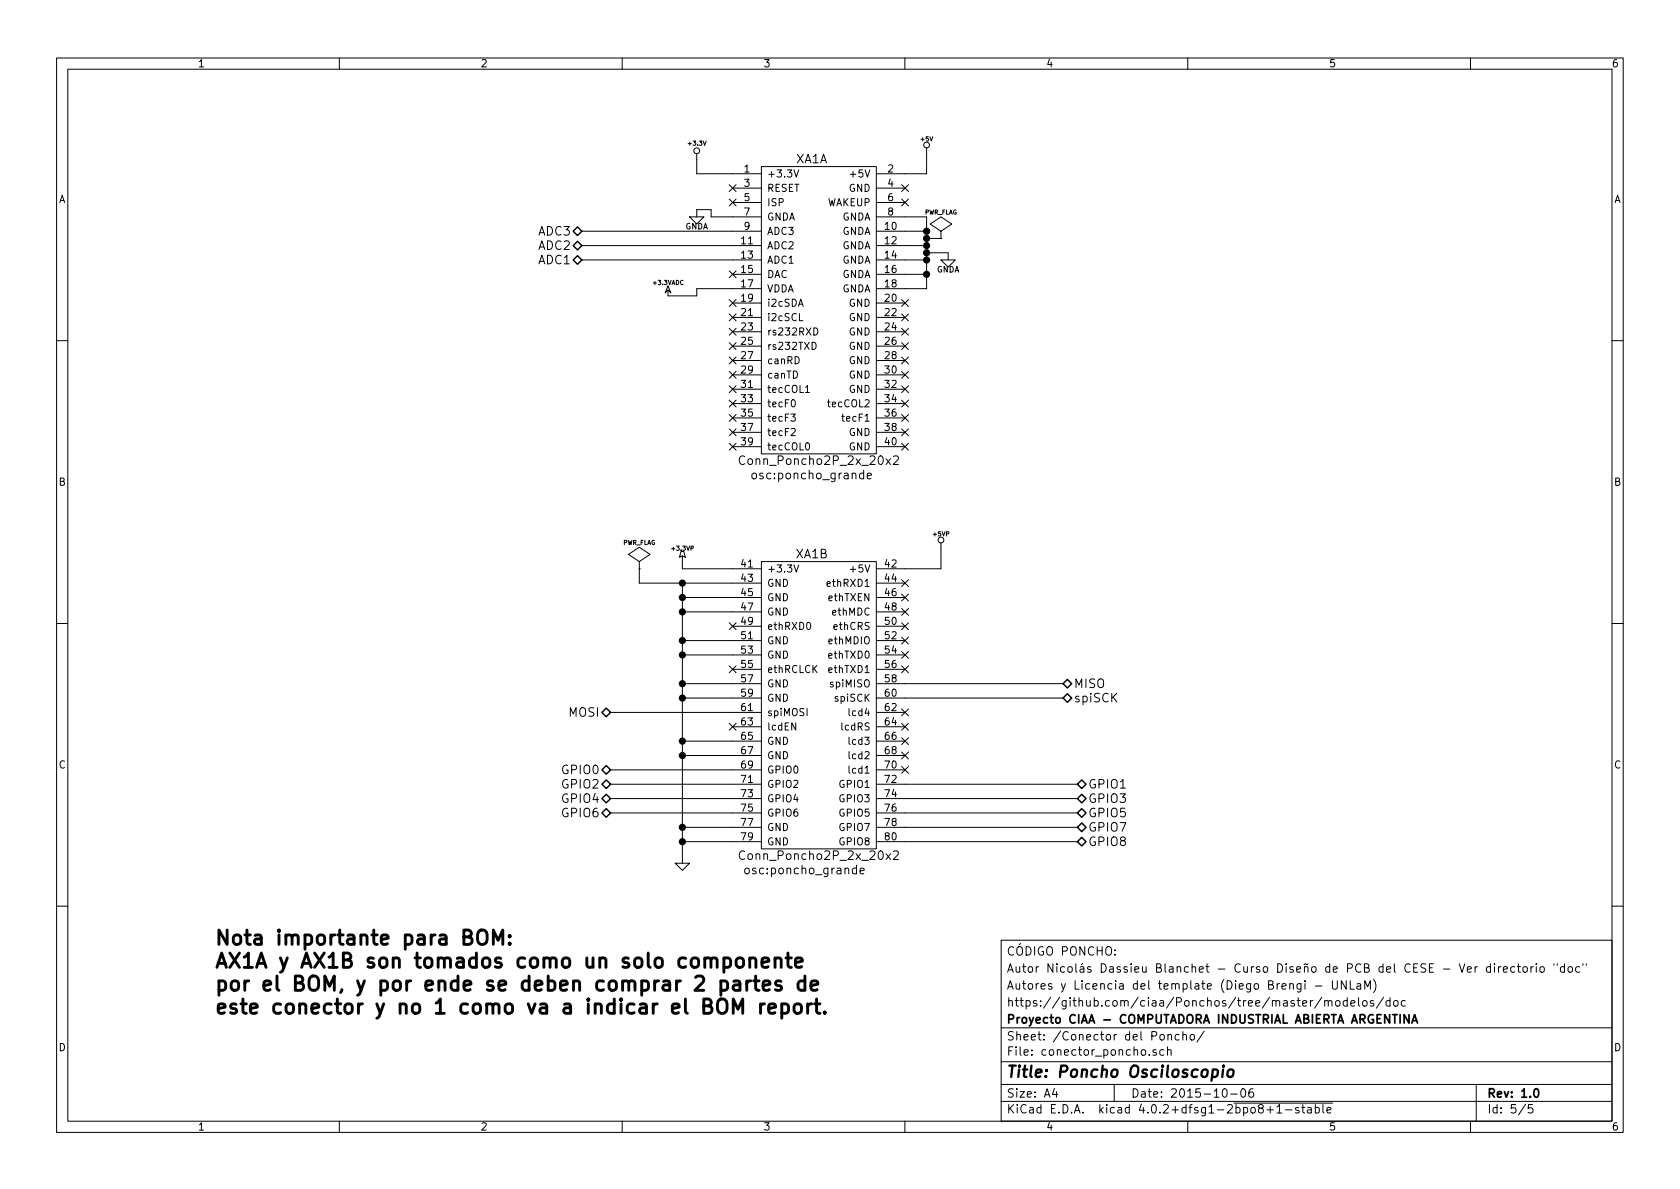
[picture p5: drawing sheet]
EESchema Schematic File Version 2
LIBS:osc
LIBS:Oscilloscopio-cache
EELAYER 25 0
EELAYER END
$Descr A4 11693 8268
encoding utf-8
Sheet 5 5
Title "Poncho Osciloscopio"
Date "2015-10-06"
Rev "1.0"
Comp "Proyecto CIAA - COMPUTADORA INDUSTRIAL ABIERTA ARGENTINA"
Comment1 "https://github.com/ciaa/Ponchos/tree/master/modelos/doc"
Comment2 "Autores y Licencia del template (Diego Brengi - UNLaM)"
Comment3 "Autor Nicolás Dassieu Blanchet - Curso Diseño de PCB del CESE - Ver directorio \"doc\" "
Comment4 "CÓDIGO PONCHO:"
$EndDescr
$Comp
L +3.3V #PWR026
U 1 1
P 4850 1100
F 0 "#PWR026" H 4850 1060 30  0001 C CNN
F 1 "+3.3V" H 4850 1210 30  0000 C CNN
F 2 "" H 4850 1100 60  0000 C CNN
F 3 "" H 4850 1100 60  0000 C CNN
	1    4850 1100
	1    0    0    -1  
$EndComp
Wire Wire Line
	5100 1200 4850 1200
Wire Wire Line
	4850 1200 4850 1100
Wire Wire Line
	5100 1500 4950 1500
$Comp
L GNDA #PWR027
U 1 1
P 6600 1800
F 0 "#PWR027" H 6600 1800 40  0001 C CNN
F 1 "GNDA" H 6600 1730 40  0000 C CNN
F 2 "" H 6600 1800 60  0000 C CNN
F 3 "" H 6600 1800 60  0000 C CNN
	1    6600 1800
	1    0    0    -1  
$EndComp
Wire Wire Line
	6450 2000 6300 2000
Wire Wire Line
	6450 1900 6300 1900
Wire Wire Line
	6450 1800 6300 1800
Connection ~ 6450 1900
Connection ~ 6450 1800
Wire Wire Line
	6300 1500 6450 1500
Wire Wire Line
	6450 1500 6450 2000
Wire Wire Line
	6300 1700 6450 1700
Connection ~ 6450 1700
Wire Wire Line
	6300 1600 6450 1600
Connection ~ 6450 1600
Wire Wire Line
	6600 1800 6600 1750
Wire Wire Line
	6600 1750 6450 1750
Connection ~ 6450 1750
$Comp
L GND #PWR028
U 1 1
P 4750 6000
F 0 "#PWR028" H 4750 6000 30  0001 C CNN
F 1 "GND" H 4750 5930 30  0001 C CNN
F 2 "" H 4750 6000 60  0000 C CNN
F 3 "" H 4750 6000 60  0000 C CNN
	1    4750 6000
	1    0    0    -1  
$EndComp
Wire Wire Line
	4750 5850 5100 5850
Wire Wire Line
	4750 4050 4750 6000
Wire Wire Line
	4450 4050 5100 4050
Connection ~ 4750 5850
Wire Wire Line
	5100 4150 4750 4150
Connection ~ 4750 4150
Wire Wire Line
	5100 4250 4750 4250
Connection ~ 4750 4250
Wire Wire Line
	5100 4450 4750 4450
Connection ~ 4750 4450
Wire Wire Line
	5100 4550 4750 4550
Connection ~ 4750 4550
Wire Wire Line
	5100 4750 4750 4750
Connection ~ 4750 4750
Wire Wire Line
	5100 4850 4750 4850
Connection ~ 4750 4850
Wire Wire Line
	5100 5150 4750 5150
Connection ~ 4750 5150
Wire Wire Line
	5100 5250 4750 5250
Connection ~ 4750 5250
Wire Wire Line
	5100 5750 4750 5750
Connection ~ 4750 5750
$Comp
L +3.3VP #PWR029
U 1 1
P 4750 3900
F 0 "#PWR029" H 4800 3930 20  0001 C CNN
F 1 "+3.3VP" H 4750 3990 30  0000 C CNN
F 2 "" H 4750 3900 60  0000 C CNN
F 3 "" H 4750 3900 60  0000 C CNN
	1    4750 3900
	1    0    0    -1  
$EndComp
Wire Wire Line
	5100 3950 4750 3950
Wire Wire Line
	4750 3950 4750 3900
Wire Wire Line
	5100 1600 4050 1600
Wire Wire Line
	5100 1700 4050 1700
Wire Wire Line
	5100 1800 4050 1800
Wire Wire Line
	4850 2000 5100 2000
$Comp
L GNDA #PWR030
U 1 1
P 4850 1500
F 0 "#PWR030" H 4850 1500 40  0001 C CNN
F 1 "GNDA" H 4850 1430 40  0000 C CNN
F 2 "" H 4850 1500 60  0000 C CNN
F 3 "" H 4850 1500 60  0000 C CNN
	1    4850 1500
	1    0    0    -1  
$EndComp
Text HLabel 4050 1600 0    60   BiDi ~ 0
ADC3
Text HLabel 4050 1700 0    60   BiDi ~ 0
ADC2
Text HLabel 4050 1800 0    60   BiDi ~ 0
ADC1
$Comp
L +3.3VADC #PWR031
U 1 1
P 4650 2050
F 0 "#PWR031" H 4650 2170 20  0001 C CNN
F 1 "+3.3VADC" H 4650 2140 30  0000 C CNN
F 2 "" H 4650 2050 60  0000 C CNN
F 3 "" H 4650 2050 60  0000 C CNN
	1    4650 2050
	1    0    0    -1  
$EndComp
Wire Wire Line
	4650 2050 4850 2050
Wire Wire Line
	4850 2050 4850 2000
Wire Wire Line
	4850 1500 4850 1450
Wire Wire Line
	4850 1450 4950 1450
Wire Wire Line
	4950 1450 4950 1500
Wire Wire Line
	5100 4950 4250 4950
Wire Wire Line
	4250 5350 5100 5350
Wire Wire Line
	4250 5450 5100 5450
Wire Wire Line
	5100 5550 4250 5550
Wire Wire Line
	5100 5650 4250 5650
Wire Wire Line
	6300 4750 7400 4750
Wire Wire Line
	6300 4850 7400 4850
Wire Wire Line
	6300 5550 7500 5550
Wire Wire Line
	6300 5650 7500 5650
Wire Wire Line
	6300 5750 7500 5750
Wire Wire Line
	6300 5850 7500 5850
Text HLabel 4250 4950 0    60   BiDi ~ 0
MOSI
Text HLabel 4250 5350 0    60   BiDi ~ 0
GPIO0
Text HLabel 4250 5450 0    60   BiDi ~ 0
GPIO2
Text HLabel 4250 5550 0    60   BiDi ~ 0
GPIO4
Text HLabel 4250 5650 0    60   BiDi ~ 0
GPIO6
Text HLabel 7400 4750 2    60   BiDi ~ 0
MISO
Text HLabel 7400 4850 2    60   BiDi ~ 0
spiSCK
Text HLabel 7500 5450 2    60   BiDi ~ 0
GPIO1
Text HLabel 7500 5550 2    60   BiDi ~ 0
GPIO3
Text HLabel 7500 5650 2    60   BiDi ~ 0
GPIO5
Text HLabel 7500 5750 2    60   BiDi ~ 0
GPIO7
Text HLabel 7500 5850 2    60   BiDi ~ 0
GPIO8
$Comp
L PWR_FLAG #FLG032
U 1 1
P 4450 3950
F 0 "#FLG032" H 4450 4045 30  0001 C CNN
F 1 "PWR_FLAG" H 4450 4130 30  0000 C CNN
F 2 "" H 4450 3950 60  0000 C CNN
F 3 "" H 4450 3950 60  0000 C CNN
	1    4450 3950
	1    0    0    -1  
$EndComp
$Comp
L PWR_FLAG #FLG033
U 1 1
P 6550 1650
F 0 "#FLG033" H 6550 1745 30  0001 C CNN
F 1 "PWR_FLAG" H 6550 1830 30  0000 C CNN
F 2 "" H 6550 1650 60  0000 C CNN
F 3 "" H 6550 1650 60  0000 C CNN
	1    6550 1650
	1    0    0    -1  
$EndComp
Wire Wire Line
	6550 1650 6450 1650
Connection ~ 6450 1650
Wire Wire Line
	6300 5450 7500 5450
Wire Wire Line
	6450 1050 6450 1200
Wire Wire Line
	6450 1200 6300 1200
$Comp
L +5V #PWR034
U 1 1
P 6450 1050
F 0 "#PWR034" H 6450 1140 20  0001 C CNN
F 1 "+5V" H 6450 1140 30  0000 C CNN
F 2 "" H 6450 1050 60  0000 C CNN
F 3 "" H 6450 1050 60  0000 C CNN
	1    6450 1050
	1    0    0    -1  
$EndComp
Wire Wire Line
	6550 3800 6550 3950
Wire Wire Line
	6550 3950 6300 3950
$Comp
L +5VP #PWR035
U 1 1
P 6550 3800
F 0 "#PWR035" H 6550 3890 20  0001 C CNN
F 1 "+5VP" H 6550 3890 30  0000 C CNN
F 2 "" H 6550 3800 60  0000 C CNN
F 3 "" H 6550 3800 60  0000 C CNN
	1    6550 3800
	1    0    0    -1  
$EndComp
$Comp
L Conn_Poncho2P_2x_20x2 XA1
U 2 1
P 5350 4250
F 0 "XA1" H 5650 4650 60  0000 C CNN
F 1 "Conn_Poncho2P_2x_20x2" H 5700 2550 60  0000 C CNN
F 2 "osc:poncho_grande" H 5600 2450 60  0000 C CNN
F 3 "" H 5350 4250 60  0000 C CNN
F 4 "Sullins Connector Solutions" H 5350 4250 60  0001 C CNN "Manf"
F 5 "PEC20DAAN" H 5350 4250 60  0001 C CNN "Manf#"
F 6 "S2012E-20-ND" H 5350 4250 60  0001 C CNN "Digikey#"
	2    5350 4250
	1    0    0    -1  
$EndComp
$Comp
L Conn_Poncho2P_2x_20x2 XA1
U 1 1
P 5350 1500
F 0 "XA1" H 5650 1900 60  0000 C CNN
F 1 "Conn_Poncho2P_2x_20x2" H 5700 -200 60  0000 C CNN
F 2 "osc:poncho_grande" H 5650 -300 60  0000 C CNN
F 3 "" H 5350 1500 60  0000 C CNN
F 4 "Sullins Connector Solutions" H 5350 1500 60  0001 C CNN "Manf"
F 5 "PEC20DAAN" H 5350 1500 60  0001 C CNN "Manf#"
F 6 "S2012E-20-ND" H 5350 1500 60  0001 C CNN "Digikey#"
	1    5350 1500
	1    0    0    -1  
$EndComp
Text Notes 1500 7050 0    100  ~ 20
Nota importante para BOM: \nAX1A y AX1B son tomados como un solo componente \npor el BOM, y por ende se deben comprar 2 partes de \neste conector y no 1 como va a indicar el BOM report.
Wire Wire Line
	4450 4050 4450 3950
Connection ~ 4750 4050
NoConn ~ 6300 2100
NoConn ~ 6300 2200
NoConn ~ 6300 2300
NoConn ~ 6300 2400
NoConn ~ 6300 2500
NoConn ~ 6300 2600
NoConn ~ 6300 2700
NoConn ~ 6300 3000
NoConn ~ 6300 3100
NoConn ~ 6300 1300
NoConn ~ 5100 1300
NoConn ~ 5100 1400
NoConn ~ 5100 1900
NoConn ~ 5100 2100
NoConn ~ 5100 2200
NoConn ~ 5100 2300
NoConn ~ 5100 2400
NoConn ~ 5100 2500
NoConn ~ 5100 2600
NoConn ~ 5100 2700
NoConn ~ 5100 2800
NoConn ~ 5100 2900
NoConn ~ 5100 3000
NoConn ~ 5100 3100
NoConn ~ 6300 2800
NoConn ~ 6300 2900
NoConn ~ 6300 1400
NoConn ~ 5100 4350
NoConn ~ 5100 4650
NoConn ~ 6300 4050
NoConn ~ 6300 4150
NoConn ~ 6300 4250
NoConn ~ 6300 4350
NoConn ~ 6300 4450
NoConn ~ 6300 4550
NoConn ~ 6300 4650
NoConn ~ 6300 4950
NoConn ~ 6300 5050
NoConn ~ 6300 5150
NoConn ~ 6300 5250
NoConn ~ 6300 5350
NoConn ~ 5100 5050
$EndSCHEMATC
